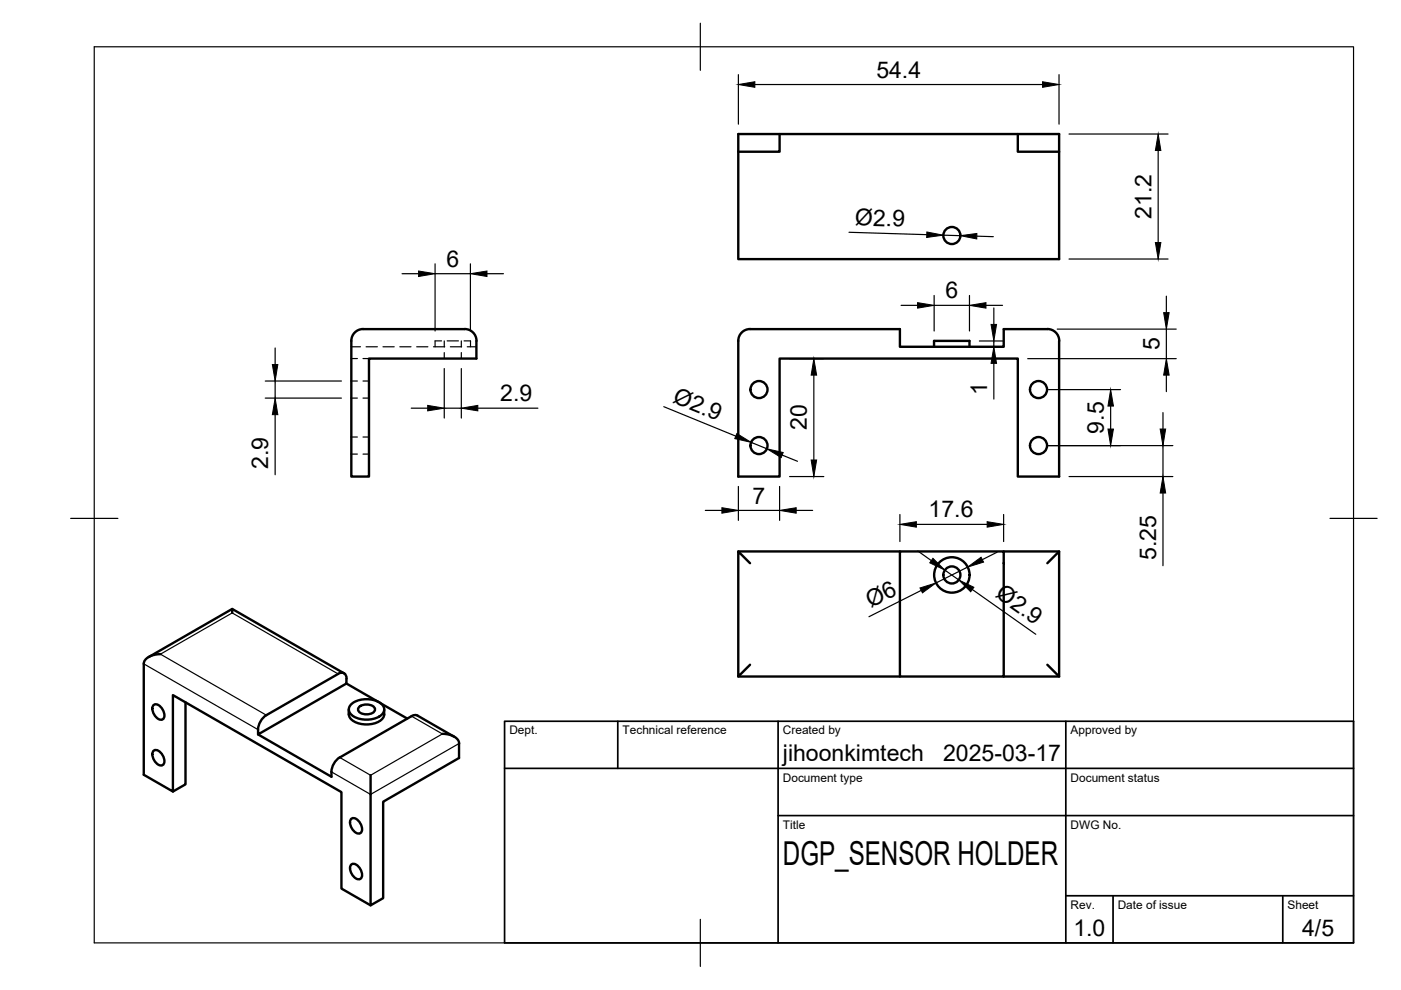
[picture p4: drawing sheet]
<svg xmlns="http://www.w3.org/2000/svg" width="297mm" height="210mm" viewBox="0 0 297 210" stroke-linecap="round" stroke-linejoin="round" font-family="sans-serif">
<!-- layer: Visible -->
<g fill="none" stroke="#000" stroke-width=".51">
<path d="M156.5 28.4h68.1v26.5h-68.1zM165.3 28.4v3.8h-8.8M215.8 28.4v3.8h8.8M74.5 72.3v28.7h3.7v-25h22.8v-3.7M77 69.8h21.5a2.51 2.51 0 0 1 2.5 2.5M77 69.8a2.51 2.51 0 0 0-2.5 2.5M156.5 72.3v28.7h8.8v-25h50.5v25h8.8v-28.7M198 73.5v-1.2h7.5v1.2M222.1 69.8h-9.3v3.7h-22v-3.7h-31.8a2.47 2.47 0 0 0-2.5 2.5M222.1 69.8a2.51 2.51 0 0 1 2.5 2.5M156.5 116.9h34.3M159 119.4l-2.5-2.5v26.5l2.5-2.5"/>
<path d="M190.8 116.9h22v26.5h-22zM212.8 116.9h11.8M222.1 119.4l2.5-2.5v26.5l-2.5-2.5M31.5 139.3l17.7-10.2 23.7 13.7M34 138.7a3.7 3.7 0 0 0-3.4 1.6l-.1 24 6.2 3.5v-20.4l35.7 20.6v20.4l6.2 3.6M49.2 129.1v.9M32.5 159.2a1.47 1.47 0 0 1 2 .9 1.48 1.48 0 0 1-.2 2.2 2.25 2.25 0 0 1-1.8-3.1zM32.5 149.5a1.47 1.47 0 0 1 2 .9 1.48 1.48 0 0 1-.2 2.2 2.25 2.25 0 0 1-1.8-3.1zM39.3 148.9v17.4l-2.6 1.5M54.7 155.7l15.6 9v-1M71.7 142.9l-15.2 8.7M71.7 142.9a1.08 1.08 0 0 1 1.3-.2 1.08 1.08 0 0 1 .5 1.2l-.1 1-18.7 10.8a4.1 4.1 0 0 1 1.8-4.1"/>
<path d="M73.4 144.9l6.8 3.9M73.9 150.4a2.43 2.43 0 0 0 2.2 3 5.4 5.4 0 0 0 5-1l.4-1-.1-1M74.5 149.3a5.5 5.5 0 0 1 6.4 0 1.56 1.56 0 0 1-.5 2.6 5.6 5.6 0 0 1-5.9-.3 1.45 1.45 0 0 1 0-2.3zM76.1 149.9a2.38 2.38 0 0 1 3.4 .4 1.47 1.47 0 0 1-1.8 1.2 1.47 1.47 0 0 1-1.8-1.2zM80.5 149l5.8 3.4M93.8 155.6a3.7 3.7 0 0 1 3.5 1.6v.4M96.3 156.2l-7.8-4.5a1.25 1.25 0 0 0-1.2 .1l-15.3 8.8M97.3 157.6v3.1l-16.1 9.3v20.4l-2.6 1.6v-27.6M156.5 143.4h34.3M212.8 143.4h11.8M72 160.6a3.9 3.9 0 0 0-1.7 3M74.5 173.6a1.47 1.47 0 0 1 1.9 1 1.48 1.48 0 0 1-.2 2.1 2.25 2.25 0 0 1-1.7-3.1z"/>
<path d="M74.5 183.3a1.47 1.47 0 0 1 1.9 1 1.48 1.48 0 0 1-.2 2.1 2.25 2.25 0 0 1-1.7-3.1z"/>
<circle cx="201.8" cy="49.9" r="1.81"/>
<circle cx="160.9" cy="82.6" r="1.81"/>
<circle cx="160.9" cy="94.5" r="1.81"/>
<circle cx="220.2" cy="82.6" r="1.81"/>
<circle cx="220.2" cy="94.5" r="1.81"/>
<circle cx="201.8" cy="121.9" r="3.8"/>
<circle cx="201.8" cy="121.9" r="1.81"/>
</g>
<!-- layer: Visible Narrow -->
<path d="M30.5 140.8l24.2 13.9M71.7 142.9l-22.5-12.9-15.2 8.7 22.5 12.9M87.2 151.8l6.6 3.8-15.2 8.8-6.6-3.8M97.3 157.6l-18.7 10.8-8.3-4.7" fill="none" stroke="#000" stroke-width=".25"/>
<!-- layer: Hidden -->
<g fill="none" stroke="#000" stroke-width=".25">
<path d="M74.5 73.5h1.9M74.5 76h1.3M77 76h1.2M77.6 73.5h2.4M81.2 73.5h2.4M84.8 73.5h2.3M88.3 73.5h2.4M91.9 73.5h2.4M93.6 72.3h-1.4v1.2M94.2 72.3v1.3M94.2 74.8v1.2M94.8 72.3h2.4"/>
<path d="M95.5 73.5h2.4M97.8 72.3v1.3M97.8 74.8v1.2M98.4 72.3h1.4v1.2M99.1 73.5h1.9M74.5 80.8h1.3M74.5 84.4h1.3M74.5 92.7h1.3M74.5 96.3h1.3M77 80.8h1.2M77 84.4h1.2M77 92.7h1.2"/>
<path d="M77 96.3h1.2"/>
</g>
<!-- layer: BORDER -->
<path d="M20 9.9h267v190h-267zM148.5 4.9v10M15 109.9h10M282 109.9h10M148.5 194.9v10" fill="none" stroke="#000" stroke-width=".25"/>
<!-- layer: TITLEBLOCK -->
<path d="M107 152.9h180v47h-180zM131 152.9v10M165 152.9v47M226 152.9v47M107 162.9h180M165 172.9h122M226 189.9h61M236 189.9v10M272 189.9v10" fill="none" stroke="#000" stroke-width=".36"/>
<!-- layer: FD_Dimensions -->
<g fill="none" stroke="#000" stroke-width=".25">
<path d="M156.5 15.8v10.5M160 17.9h61M224.5 15.8v10.5M226.7 28.4h20.9M245.6 31.9v19.5M85.2 58h3.6M92.2 55.9v14.3M92.2 58h7.5M99.7 55.9v14.3M103.3 58h3.4M180 49.2l16.5 .6M200 49.9l3.6 .1"/>
<path d="M207.1 50.1l3.5 .1M226.7 54.9h20.9M58.3 73.8v3.5M94.2 78.1v10.5M97.8 78.1v10.5M167.4 76h7.3M172.6 79.5v18M191.1 64.7h3.4M198.1 62.6v7.6M198.1 64.7h7.4M205.5 62.6v7.6M207.6 72.3h5.2"/>
<path d="M207.6 73.5h5.2M209 64.7h3.6M210.7 65.3v3.5M210.7 72.3v1.2M210.7 77v7.6M217.9 76h31.5M224.2 69.8h25.2M247.3 62.8v3.5M247.3 69.8v6.2M247.3 79.5v3.5M56.2 80.8h16.2M56.2 84.4h16.2"/>
<path d="M58.3 80.8v3.6M58.3 87.9v12.8M87.2 86.5h3.5M94.2 86.5h3.6M101.3 86.5h12.7M140.7 86.2l15.3 6.3M159.2 93.8l3.4 1.4M165.8 96.5l3.3 1.3M222.3 82.6h15.3M222.3 94.5h26.4M235.5 86.1v4.9M246.6 87.5v3.5"/>
<path d="M246.6 94.5v6.5M149.5 108.2h3.6M156.5 103.1v7.2M156.5 108.2h8.8M165.3 103.1v7.2M167.4 101h7.3M168.8 108.2h3.5M190.8 109.1v5.7M194.3 111.2h15M194.6 116.8l2.9 2.1M211.4 117.1l-3.1 1.6M212.8 109.1v5.7"/>
<path d="M226.7 101h22M246.6 104.5v15.4M195.3 125.2l-11.1 5.6M200.3 120.9l3 2.1M205.1 120.2l-6.7 3.4M206.1 125l13.5 9.5"/>
</g>
<g fill="#000" stroke="#000" stroke-width=".21">
<path d="M156.5 17.9l3.5-.6v1.2zM221 17.3l3.5 .6-3.5 .6zM245.6 28.4l.5 3.5h-1.1zM88.8 57.5l3.4 .5-3.4 .6zM99.7 58l3.6-.5v1.1zM196.5 49.2l3.5 .7-3.5 .4zM203.6 50l3.5-.5v1.2zM245 51.4h1.1l-.5 3.5zM57.7 77.3h1.2l-.6 3.5zM172.6 76l.5 3.5h-1.1zM194.5 64.2l3.6 .5-3.6 .6zM205.5 64.7l3.5-.5v1.1z"/>
<path d="M210.1 68.8h1.2l-.6 3.5zM210.7 73.5l.6 3.5h-1.2zM247.3 76l.6 3.5h-1.2zM246.7 66.3h1.2l-.6 3.5zM58.3 84.4l.6 3.5h-1.2zM90.7 86l3.5 .5-3.5 .6zM97.8 86.5l3.5-.5v1.1zM156.2 91.9l3 1.9-3.4-.8zM162.6 95.2l3.5 .7-.5 1.1zM172 97.5h1.1l-.5 3.5zM235.5 82.6l.6 3.5h-1.2zM234.9 91h1.2l-.6 3.5z"/>
<path d="M246 91h1.1l-.5 3.5zM153.1 107.6l3.4 .6-3.4 .6zM165.3 108.2l3.5-.6v1.2zM190.8 111.2l3.5-.6v1.2zM197.8 118.4l2.5 2.5-3.2-1.6zM205.1 120.2l2.9-2.1 .5 1.1zM209.3 110.6l3.5 .6-3.5 .6zM246.6 101l.5 3.5h-1.1zM195.1 124.7l3.3-1.1-2.8 2.1zM203.3 123l3.2 1.5-.7 1z"/>
</g>
<text font-size="7" x="166" y="183.4">DGP_SENSOR HOLDER</text>
<g font-size="4.9">
<text x="185.8" y="16.5">54.4</text>
<text x="181.3" y="47.7" transform="rotate(2 181.3 47.7)">Ø2.9</text>
<text x="244.1" y="46.4" transform="rotate(-90 244.1 46.4)">21.2</text>
<text x="94.7" y="56.6">6</text>
<text x="200.4" y="63.3">6</text>
<text x="245.8" y="74.3" transform="rotate(-90 245.8 74.3)">5</text>
<text x="209.3" y="83.7" transform="rotate(-90 209.3 83.7)">1</text>
<text x="106.1" y="85.1">2.9</text>
<text x="142.4" y="85.3" transform="rotate(22 142.4 85.3)">Ø2.9</text>
<text x="171.1" y="91.2" transform="rotate(-90 171.1 91.2)">20</text>
<text x="234" y="91.9" transform="rotate(-90 234 91.9)">9.5</text>
<text x="56.9" y="99.4" transform="rotate(-90 56.9 99.4)">2.9</text>
<text x="159.6" y="106.8">7</text>
<text x="196.9" y="109.7">17.6</text>
<text x="245.1" y="118.8" transform="rotate(-90 245.1 118.8)">5.25</text>
<text x="184.6" y="128.8" transform="rotate(-27 184.6 128.8)">Ø6</text>
<text x="210.9" y="126.4" transform="rotate(35 210.9 126.4)">Ø2.9</text>
<text x="166" y="161.4">jihoonkimtech</text>
<text x="200" y="161.4">2025-03-17</text>
<text x="227.6" y="198.6">1.0</text>
<text x="276.1" y="198.6">4/5</text>
</g>
<g font-size="2.5">
<text x="108" y="155.7">Dept.</text>
<text x="132" y="155.7">Technical reference</text>
<text x="166" y="155.7">Created by</text>
<text x="227" y="155.7">Approved by</text>
<text x="166" y="165.7">Document type</text>
<text x="227" y="165.7">Document status</text>
<text x="166" y="175.7">Title</text>
<text x="227" y="175.7">DWG No.</text>
<text x="227" y="192.7">Rev.</text>
<text x="237" y="192.7">Date of issue</text>
<text x="273" y="192.7">Sheet</text>
</g>
</svg>
